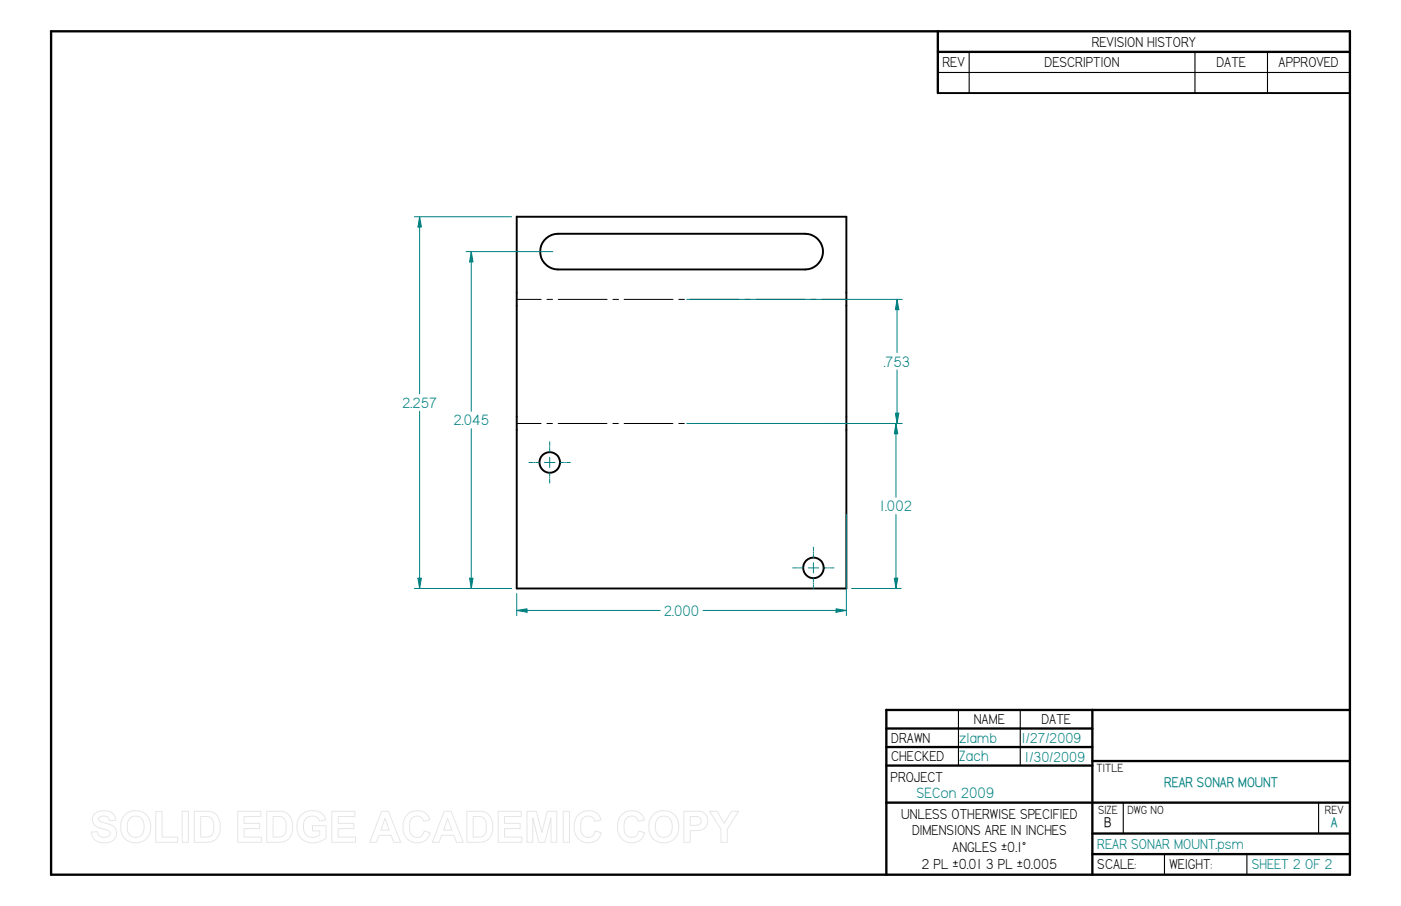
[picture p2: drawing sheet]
<svg xmlns="http://www.w3.org/2000/svg" width="432mm" height="279mm" viewBox="0 0 432 279" stroke-linecap="round" stroke-linejoin="round" font-family="sans-serif">
<g fill="none" stroke="#000" stroke-width=".59">
<path d="M289.1 28.7h127M159.3 66.8v114.7h101.6v-114.7h-101.6M171.9 83.1h76.3a5.5 5.5 0 0 0 5.5-5.5 5.5 5.5 0 0 0-5.5-5.5h-76.2a5.5 5.5 0 0 0-5.5 5.5 5.5 5.5 0 0 0 5.5 5.5"/>
<circle cx="169.4" cy="142.6" r="3.2"/>
<circle cx="250.7" cy="175.1" r="3.2"/>
</g>
<g fill="none" stroke="#000" stroke-width=".31">
<path d="M159.2 92.3h7.6M168.6 92.3h1.7M172 92.3h15.1M188.9 92.3h1.7M192.4 92.3h15M209.2 92.3h1.7M212.7 92.3h15.1M229.5 92.3h1.8M233 92.3h15.1M249.9 92.3h1.7M253.3 92.3h7.6M159.3 130.6h7.5"/>
<path d="M168.6 130.6h1.7M172 130.6h15.1M188.9 130.6h1.7M192.4 130.6h15M209.2 130.6h1.7M212.7 130.6h15M229.5 130.6h1.7M233 130.6h15M249.9 130.6h1.6M253.3 130.6h7.6"/>
</g>
<g fill="none" stroke="#000" stroke-width=".72">
<path d="M15.7 9.7l400.4-.1v260.1h-400.4zM289.1 9.7v19M289.1 16h127M273.2 218.9v50.8M273.2 218.9h142.9M336.7 218.9v50.8M273.2 224.7h63.5M273.2 230.4h63.5M273.2 236.1h63.5M336.7 234.7h79.4M273.2 247.5h142.9M336.7 257h79.4"/>
<path d="M336.7 263.4h79.4"/>
</g>
<path d="M298.7 16v12.7M368.3 16v12.7M390.7 16v12.7M289.1 22.4h127M295.4 218.9v17.2M314.5 218.9v17.2M346.2 247.6v9.4M406.4 247.6v9.4M358.9 263.4v6.3M384.3 263.4v6.3" fill="none" stroke="#000" stroke-width=".34"/>
<g fill="none" stroke="#008080" stroke-width=".31">
<path d="M169.4 136.2v1.2M169.4 137.7v.3M169.4 138.3v1.1M163 142.6h1.2M164.5 142.6h.3M165.1 142.6h1.1M167.8 142.6h3.2M169.4 141v3.2M169.4 145.8v1.1M169.4 147.2v.3M169.4 147.8v1.2M172.6 142.6h1.1"/>
<path d="M174 142.6h.3M174.6 142.6h1.2M144.7 178.3h1.1l-.6 3.2zM244.3 175.1h1.2M245.8 175.1h.3M246.4 175.1h1.1M249.1 175.1h3.2M250.7 168.7v1.2M250.7 170.2v.3M250.7 170.8v1.2M250.7 173.5v3.2M250.7 178.3v1.1"/>
<path d="M250.7 179.7v.3M253.9 175.1h1.1M255.3 175.1h.3M255.9 175.1h1.1M250.7 180.3v1.2"/>
</g>
<path d="M144.7 178.3h1.1l-.6 3.2z" fill="#008080"/>
<path d="M145.2 77.6l.6 3.2h-1.1z" fill="none" stroke="#008080" stroke-width=".31"/>
<path d="M145.2 77.6l.6 3.2h-1.1z" fill="#008080"/>
<path d="M129.3 66.8l.6 3.2h-1.1zM143.6 77.6h26.8M145.2 77.6v49.2M145.2 132.2v49.3M143.6 181.5h14.1" fill="none" stroke="#008080" stroke-width=".31"/>
<path d="M129.3 66.8l.6 3.2h-1.1z" fill="#008080"/>
<path d="M128.8 178.3h1.1l-.6 3.2z" fill="none" stroke="#008080" stroke-width=".31"/>
<path d="M128.8 178.3h1.1l-.6 3.2z" fill="#008080"/>
<path d="M127.7 66.8h30M129.3 66.8v54.7M129.3 126.8v54.7M127.7 181.5h30M159.3 188.3l3.1-.6v1.1z" fill="none" stroke="#008080" stroke-width=".31"/>
<path d="M159.3 188.3l3.1-.6v1.1z" fill="#008080"/>
<path d="M257.7 187.7l3.2 .6-3.2 .5z" fill="none" stroke="#008080" stroke-width=".31"/>
<path d="M257.7 187.7l3.2 .6-3.2 .5z" fill="#008080"/>
<path d="M260.9 158.6v31.3M275.6 178.3h1.1l-.6 3.2zM159.3 183v6.9M159.3 188.3h44.2M216.7 188.3h44.2" fill="none" stroke="#008080" stroke-width=".31"/>
<path d="M275.6 178.3h1.1l-.6 3.2z" fill="#008080"/>
<path d="M276.1 130.6l.6 3.2h-1.1z" fill="none" stroke="#008080" stroke-width=".31"/>
<path d="M276.1 130.6l.6 3.2h-1.1z" fill="#008080"/>
<path d="M211.7 130.6h66M276 127.4h1l-.5 3.2zM276.1 130.6v22.7M276.1 158.7v22.8M262.5 181.5h15.2" fill="none" stroke="#008080" stroke-width=".31"/>
<path d="M276 127.4h1l-.5 3.2z" fill="#008080"/>
<path d="M276.5 92.3l.5 3.2h-1z" fill="none" stroke="#008080" stroke-width=".31"/>
<path d="M276.5 92.3l.5 3.2h-1z" fill="#008080"/>
<path d="M211.7 92.3h66.4M276.5 92.3v16.5M276.5 114.1v16.5M262.5 130.6h15.6" fill="none" stroke="#008080" stroke-width=".31"/>
<g fill="none" stroke="#e6e6e6" stroke-width=".31">
<path d="M29.1 251a4.6 4.6 0 0 1 6 .2l.6 1.8-2 .1a1.81 1.81 0 0 0-1.5-1.5 1.81 1.81 0 0 0-1.8 1 2 2 0 0 0 2 1.2 3.6 3.6 0 0 1 3.5 2.7 3.1 3.1 0 0 1-3.8 3.4 3.4 3.4 0 0 1-3.9-3.3l1.8-.1a2.1 2.1 0 0 0 1.8 1.8 2.1 2.1 0 0 0 2.2-1.3 1.81 1.81 0 0 0-1.9-1.3 3.5 3.5 0 0 1-3.6-3l.2-1.1zM38.5 251.2a4.8 4.8 0 0 1 5.8-.5 4.8 4.8 0 0 1 2.1 5.4 4.7 4.7 0 0 1-5.5 3.8 4.7 4.7 0 0 1-3.7-5.6l.4-1.7zM39.9 252.5a2.56 2.56 0 0 1 2.8-.7 2.56 2.56 0 0 1 1.7 2.4 3.1 3.1 0 0 1-2 4 2.71 2.71 0 0 1-3.2-3.3 3.5 3.5 0 0 1 .7-2.4zM48 250.3h2v7.8h4.8v1.7h-6.8zM56.1 250.2h2v9.6h-2zM59.9 250.2h4.1a3.8 3.8 0 0 1 3.9 4.2 4.4 4.4 0 0 1-3 5.2l-5 .2zM61.8 251.8h1.9a2.51 2.51 0 0 1 2.2 3.2 3.2 3.2 0 0 1-1 2.9l-3.1 .2zM73.3 250.2h7.1v1.6h-5.2v2.1h4.9v1.6h-4.9v2.6h5.4v1.7h-7.3zM82.2 250.2h4.1a3.8 3.8 0 0 1 3.9 4.2 4.4 4.4 0 0 1-3 5.2l-5 .2zM84.2 251.8h1.8a2.51 2.51 0 0 1 2.2 3.2 3.2 3.2 0 0 1-1 2.9l-3 .2zM92.9 251.2a5.1 5.1 0 0 1 6.7 0l.8 1.7-1.9 .3a2.65 2.65 0 0 0-3.2-1.4 2.65 2.65 0 0 0-1.8 3 2.95 2.95 0 0 0 1.6 3.2 2.95 2.95 0 0 0 3.5-.6v-1.2h-2.3v-1.6h4.2v3.8a5.8 5.8 0 0 1-8.1-.4 5.5 5.5 0 0 1 .5-6.8zM102.3 250.2h7.1v1.6h-5.2v2.1h4.9v1.6h-4.9v2.6h5.4v1.7h-7.3z"/>
<path d="M117.6 250.2h2.1l3.8 9.6h-2.1l-.8-2.2h-3.8l-.8 2.2h-2zM118.7 252.4l1.3 3.6h-2.6zM125.4 251.3a4.1 4.1 0 0 1 7.1 1.5l-1.9 .5a2.22 2.22 0 0 0-2.6-1.6 2.22 2.22 0 0 0-1.8 2.4v.8a2.6 2.6 0 0 0 2.7 3.3l1.3-.7 .6-1.3 1.8 .6a4.3 4.3 0 0 1-5 3 4.3 4.3 0 0 1-3.4-4.7 5 5 0 0 1 1.2-3.8zM136.9 250.2h2.1l3.8 9.6h-2.1l-.8-2.2h-3.8l-.8 2.2h-2zM138 252.4l1.3 3.6h-2.6zM143.9 250.2h4.1a3.8 3.8 0 0 1 3.8 4.2 4.4 4.4 0 0 1-3 5.2l-4.9 .2zM145.8 251.8h1.9a2.51 2.51 0 0 1 2.2 3.2 3.2 3.2 0 0 1-1.1 2.9l-3 .2zM153.5 250.2h7.2v1.6h-5.2v2.1h4.8v1.6h-4.8v2.6h5.3v1.7h-7.3zM162.4 250.2h2.9l1.7 6.5 1.7-6.5h2.9v9.6h-1.8v-7.6l-1.9 7.6h-1.8l-1.9-7.6v7.6h-1.8zM173.6 250.2h1.9v9.6h-1.9zM178.2 251.3a4.1 4.1 0 0 1 7.1 1.5l-2 .5a2.22 2.22 0 0 0-2.5-1.6 2.22 2.22 0 0 0-1.8 2.4l-.1 .8a2.6 2.6 0 0 0 2.8 3.3l1.3-.7 .5-1.3 1.8 .6a4.3 4.3 0 0 1-5 3 4.3 4.3 0 0 1-3.3-4.7 5 5 0 0 1 1.2-3.8zM191.6 251.3a4.1 4.1 0 0 1 7 1.5l-1.9 .5a2.22 2.22 0 0 0-2.5-1.6 2.22 2.22 0 0 0-1.8 2.4l-.1 .8a2.6 2.6 0 0 0 2.8 3.3l1.2-.7 .6-1.3 1.8 .6a4.3 4.3 0 0 1-5 3 4.3 4.3 0 0 1-3.4-4.7 5 5 0 0 1 1.3-3.8z"/>
<path d="M201.3 251.2a4.8 4.8 0 0 1 5.7-.5 4.8 4.8 0 0 1 2.1 5.4 4.7 4.7 0 0 1-5.5 3.8 4.7 4.7 0 0 1-3.6-5.6l.4-1.7zM202.7 252.5a2.56 2.56 0 0 1 2.8-.7 2.56 2.56 0 0 1 1.6 2.4 3.1 3.1 0 0 1-2 4 2.71 2.71 0 0 1-3.1-3.3 3.5 3.5 0 0 1 .7-2.4zM210.8 250.2h4.5a2.99 2.99 0 0 1 2.8 3.4 2.99 2.99 0 0 1-3.5 2.5l-1.9 .1v3.6h-1.9zM212.7 251.8h2.1a1.39 1.39 0 0 1 1.3 1.7 1.39 1.39 0 0 1-1.8 1l-1.6 .1zM218.7 250.2h2.3l2.2 3.7 2.2-3.7h2.2l-3.4 5.5v4.1h-2v-4.1z"/>
</g>
<g font-size="5.2" fill="#008080">
<text x="272.4" y="113">.753</text>
<text x="124" y="125.7">2.257</text>
<text x="139.8" y="131.1">2.045</text>
<text x="271.2" y="157.6">1.002</text>
<text x="204.6" y="189.9">2.000</text>
<text x="295.7" y="234.7">Zach</text>
<text x="282.5" y="246.1">SECon 2009</text>
</g>
<g font-size="5">
<text x="336.5" y="14.4">REVISION HISTORY</text>
<text x="290.4" y="20.7">REV</text>
<text x="321.9" y="20.7">DESCRIPTION</text>
<text x="374.9" y="20.7">DATE</text>
<text x="394.1" y="20.7">APPROVED</text>
<text x="300.1" y="223.4">NAME</text>
<text x="321" y="223.4">DATE</text>
<text x="274.7" y="229.1">DRAWN</text>
<text x="274.7" y="234.8">CHECKED</text>
<text x="274.5" y="241.2">PROJECT</text>
<text x="277.7" y="252.6">UNLESS OTHERWISE SPECIFIED</text>
<text x="281.1" y="257.6">DIMENSIONS ARE IN INCHES</text>
<text x="293.5" y="262.8">ANGLES ±0.1°</text>
<text x="284" y="267.8">2 PL ±0.01 3 PL ±0.005</text>
<text x="338.2" y="268.1">SCALE:</text>
<text x="360.4" y="268.1">WEIGHT:</text>
</g>
<g font-size="5" fill="#008080">
<text x="295.7" y="229">zlamb</text>
<text x="314.7" y="229.1">1/27/2009</text>
<text x="315.8" y="234.9">1/30/2009</text>
<text x="338.2" y="261.7">REAR SONAR MOUNT.psm</text>
<text x="385.8" y="268.1">SHEET 2 OF 2</text>
</g>
<g font-size="4.8" fill="#008080">
<text x="358.8" y="242.7">REAR SONAR MOUNT</text>
<text x="410.2" y="255.1">A</text>
</g>
<text font-size="4.8" x="340.3" y="255.1">B</text>
<g font-size="4.1">
<text x="337.9" y="238.1">TITLE</text>
<text x="338.4" y="251">SIZE</text>
<text x="347.5" y="251">DWG NO</text>
<text x="408.3" y="251">REV</text>
</g>
</svg>
